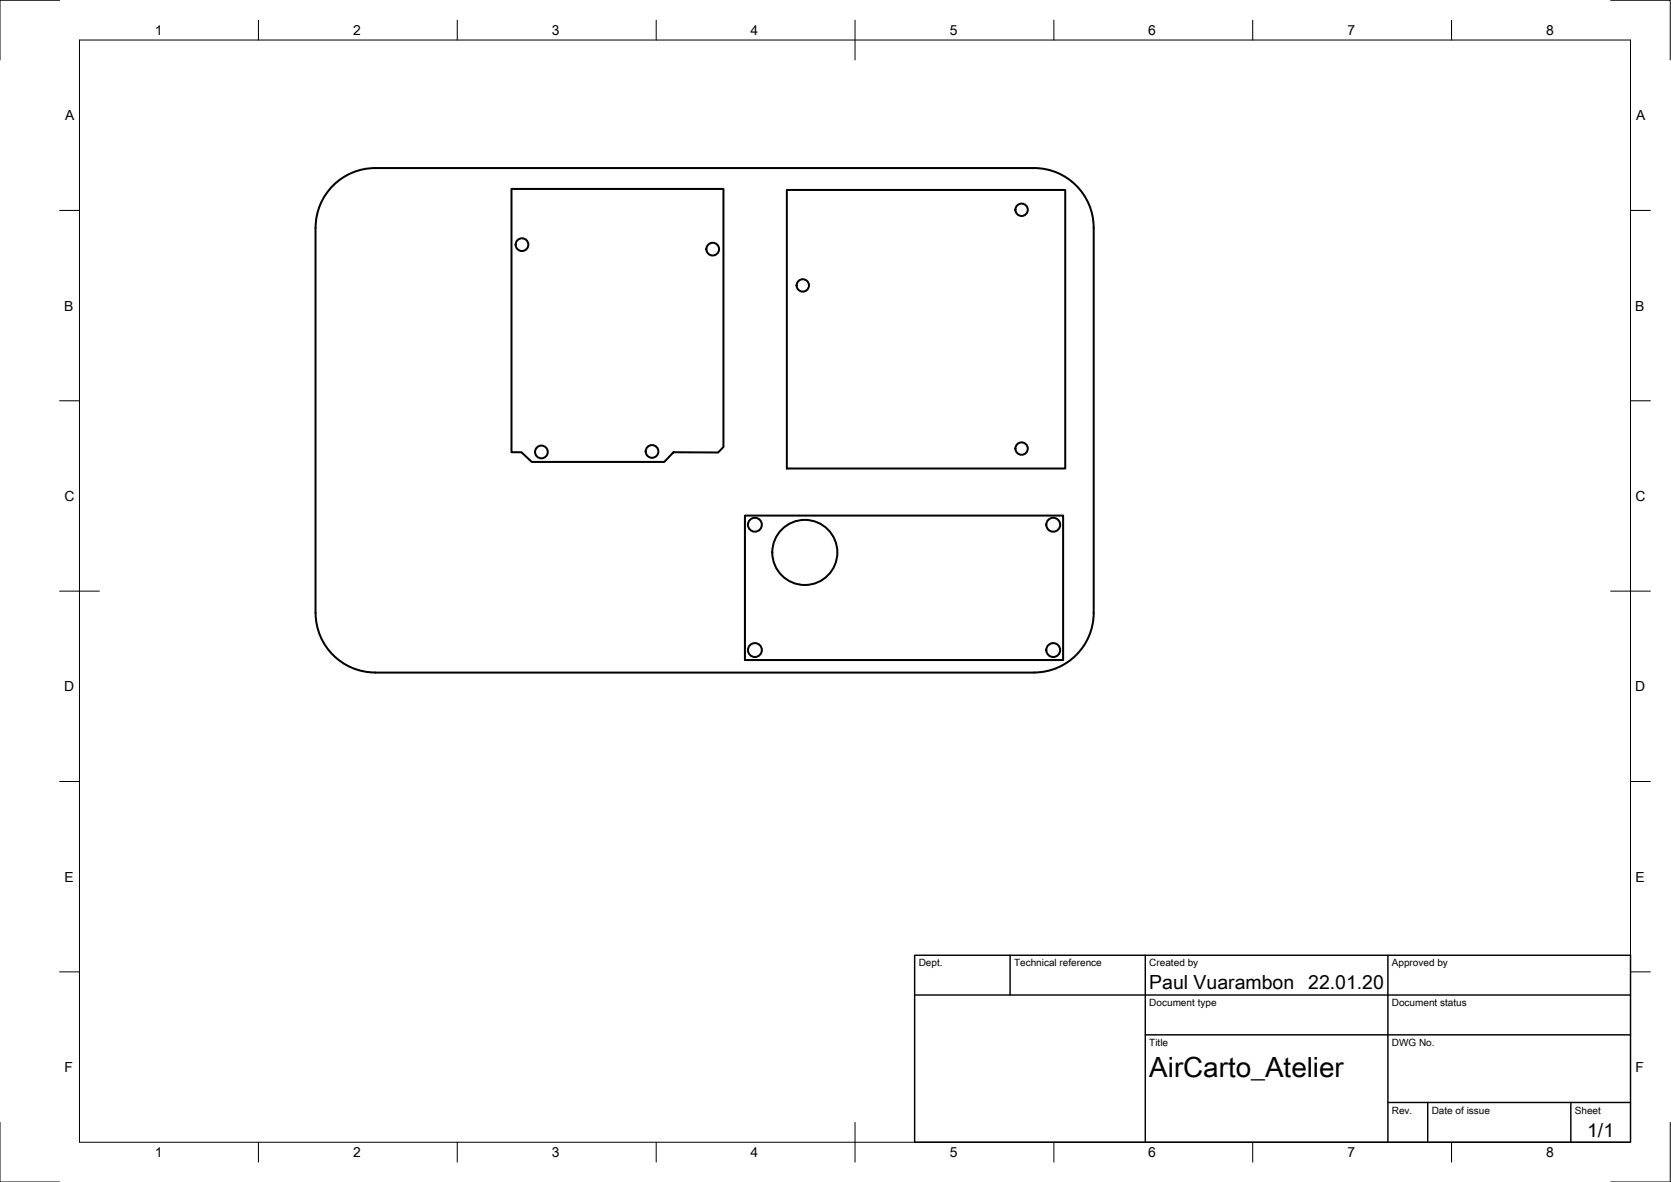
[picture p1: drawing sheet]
<svg xmlns="http://www.w3.org/2000/svg" width="420mm" height="297mm" viewBox="0 0 420 297" stroke-linecap="round" stroke-linejoin="round" font-family="sans-serif">
<!-- layer: Visible -->
<g fill="none" stroke="#000" stroke-width=".51">
<path d="M79.3 57.2l.1 96.8a15 15 0 0 0 15 15h165.6a15 15 0 0 0 15-15v-96.8M79.4 57.2a15 15 0 0 1 15-15h165.6a15 15 0 0 1 15 15M128.6 47.5h53.3v64.8l-1.3 1.4h-11.3l-2.3 2.4h-33.3l-2.6-2.4h-2.5zM197.8 47.7h70v70h-70zM187.3 129.6h80v36.3h-80z"/>
<circle cx="256.9" cy="52.7" r="1.56"/>
<circle cx="131.2" cy="61.5" r="1.6"/>
<circle cx="179.2" cy="62.6" r="1.6"/>
<circle cx="201.9" cy="71.7" r="1.56"/>
<circle cx="136.1" cy="113.6" r="1.6"/>
<circle cx="163.9" cy="113.5" r="1.6"/>
<circle cx="256.9" cy="112.7" r="1.56"/>
<circle cx="189.8" cy="131.9" r="1.75"/>
<circle cx="202.4" cy="138.8" r="8.2"/>
<circle cx="264.8" cy="131.9" r="1.75"/>
<circle cx="189.8" cy="163.4" r="1.75"/>
<circle cx="264.8" cy="163.4" r="1.75"/>
</g>
<!-- layer: Border -->
<g fill="none" stroke="#000" stroke-width=".25">
<path d="M15 .1h-15v15M20 10.1h390v276.9h-390zM65 5.1v5M115 5.1v5M165 5.1v5M215 5.1v10M265 5.1v5M315 5.1v5M365 5.1v5M405 .1h15v15M15 52.9h5M410 52.9h5"/>
<path d="M15 100.7h5M410 100.7h5M15 148.6h10M405 148.6h10M15 196.4h5M410 196.4h5M15 244.2h5M410 244.2h5M0 282.1v14.9h15M65 287v5M115 287v5M165 287v5"/>
<path d="M215 282.1v9.9M265 287v5M315 287v5M365 287v5M420 282.1v14.9h-15"/>
</g>
<!-- layer: TitleBlock -->
<path d="M230 240.1h180v46.9h-180zM230 250h180M254 240.1v9.9M288 240.1v46.9M349 240.1v46.9M288 260.1h122M349 277.1h61M359 277.1v9.9M395 277.1v9.9" fill="none" stroke="#000" stroke-width=".36"/>
<text font-size="7" x="289" y="270.6">AirCarto_Atelier</text>
<g font-size="4.9">
<text x="289" y="248.5">Paul Vuarambon</text>
<text x="329" y="248.5">22.01.20</text>
<text x="399.1" y="285.7">1/1</text>
</g>
<g font-size="3.5">
<text x="39" y="8.8">1</text>
<text x="88.8" y="8.8">2</text>
<text x="138.8" y="8.8">3</text>
<text x="188.7" y="8.8">4</text>
<text x="238.8" y="8.8">5</text>
<text x="288.7" y="8.8">6</text>
<text x="338.8" y="8.8">7</text>
<text x="388.8" y="8.8">8</text>
<text x="16.4" y="30.2">A</text>
<text x="411.4" y="30.2">A</text>
<text x="16.2" y="78">B</text>
<text x="411.2" y="78">B</text>
<text x="16.2" y="125.9">C</text>
<text x="411.2" y="125.9">C</text>
<text x="16.2" y="173.7">D</text>
<text x="411.2" y="173.7">D</text>
<text x="16.2" y="221.6">E</text>
<text x="411.2" y="221.6">E</text>
<text x="16.2" y="269.4">F</text>
<text x="411.2" y="269.4">F</text>
<text x="39" y="290.8">1</text>
<text x="88.8" y="290.8">2</text>
<text x="138.8" y="290.8">3</text>
<text x="188.7" y="290.8">4</text>
<text x="238.8" y="290.8">5</text>
<text x="288.7" y="290.8">6</text>
<text x="338.8" y="290.8">7</text>
<text x="388.8" y="290.8">8</text>
</g>
<g font-size="2.5">
<text x="231" y="242.9">Dept.</text>
<text x="255" y="242.9">Technical reference</text>
<text x="289" y="242.9">Created by</text>
<text x="350" y="242.9">Approved by</text>
<text x="289" y="252.8">Document type</text>
<text x="350" y="252.8">Document status</text>
<text x="289" y="262.9">Title</text>
<text x="350" y="262.9">DWG No.</text>
<text x="350" y="279.9">Rev.</text>
<text x="360" y="279.9">Date of issue</text>
<text x="396" y="279.9">Sheet</text>
</g>
</svg>
